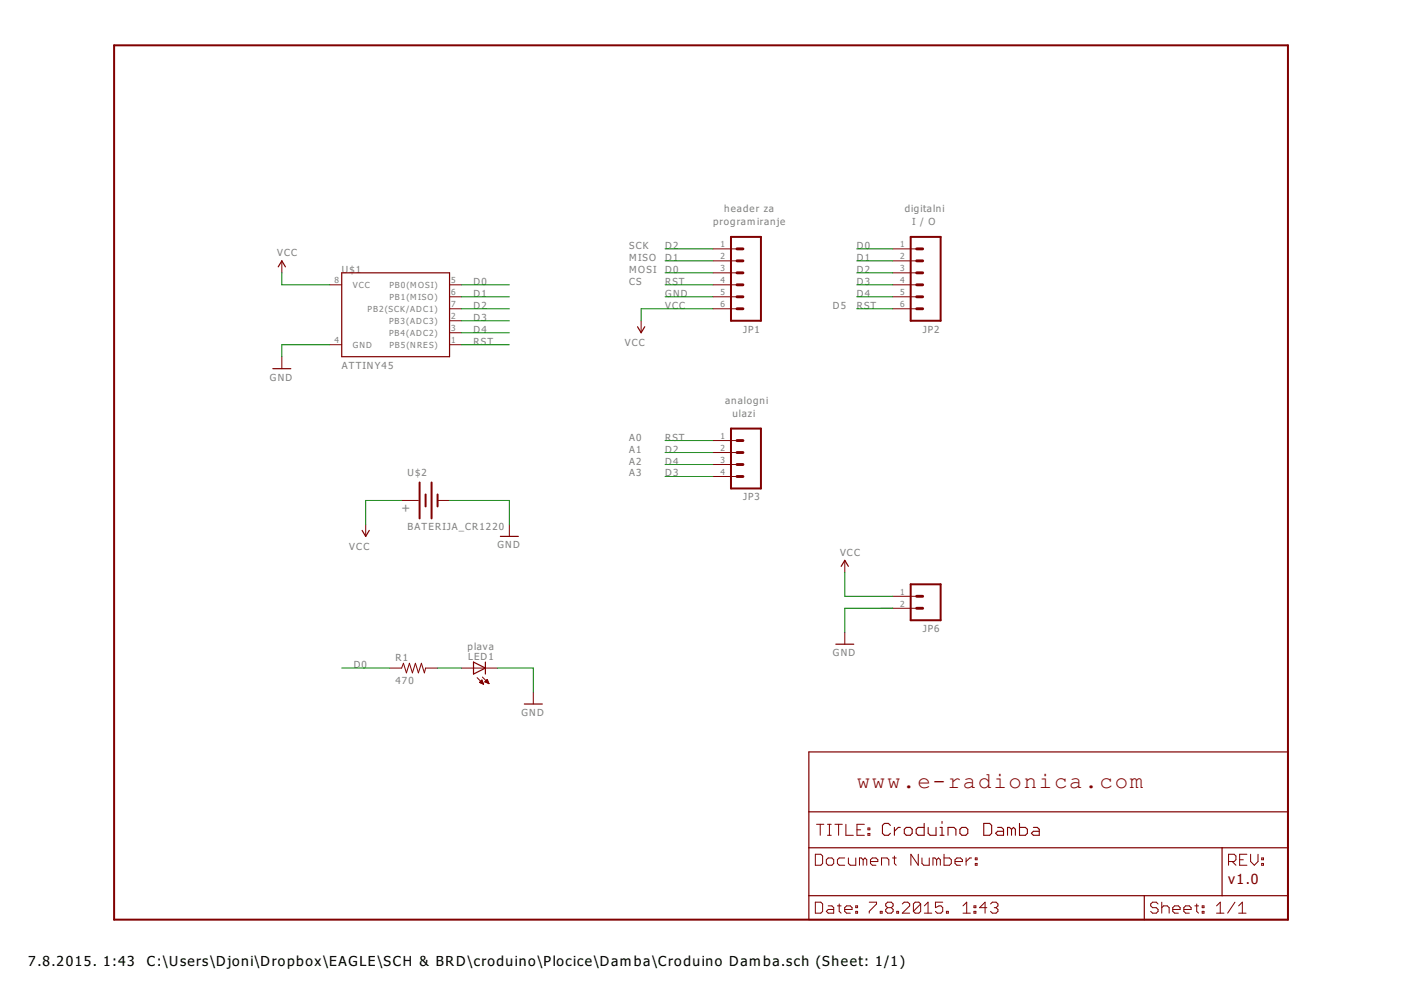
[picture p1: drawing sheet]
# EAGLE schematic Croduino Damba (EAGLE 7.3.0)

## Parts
JP1  M06SIP  [1X06]
JP2  M06SIP  [1X06]
JP3  M04PTH  [1X04]
JP6  M02PTH  [1X02]
LED1  plava  LEDCHIPLED_0805  [CHIPLED_0805]
R1  470  RESISTOR0603-RES  [0603-RES]
U$1  ATTINY45  [SO08-EIAJ]
U$2  BATERIJA_CR1220  [BATERIJA12MM]

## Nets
D0: JP1.3 JP2.1 R1.1 U$1.5(PB0(MOSI))
D1: JP1.2 JP2.2 U$1.6(PB1(MISO))
D2: JP1.1 JP2.3 JP3.2 U$1.7(PB2(SCK/ADC1))
D3: JP2.4 JP3.4 U$1.2(PB3(ADC3))
D4: JP2.5 JP3.3 U$1.3(PB4(ADC2))
GND: JP1.5 JP6.2 LED1.C U$1.4(GND) U$2.-
N$1: LED1.A R1.2
RST: JP1.4 JP2.6 JP3.1 U$1.1(PB5(NRES))
VCC: JP1.6 JP6.1 U$1.8(VCC) U$2.+

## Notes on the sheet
- header za
  programiranje
- digitalni
    I / O
- SCK
- MISO
- MOSI
- CS
- D5
- analogni
    ulazi
- A0
- A1
- A2
- A3
- www.e-radionica.com
- v1.0

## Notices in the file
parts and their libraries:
SparkFun: Licensing: CC v3.0 Share-Alike You are welcome to use this library for commercial purposes.
